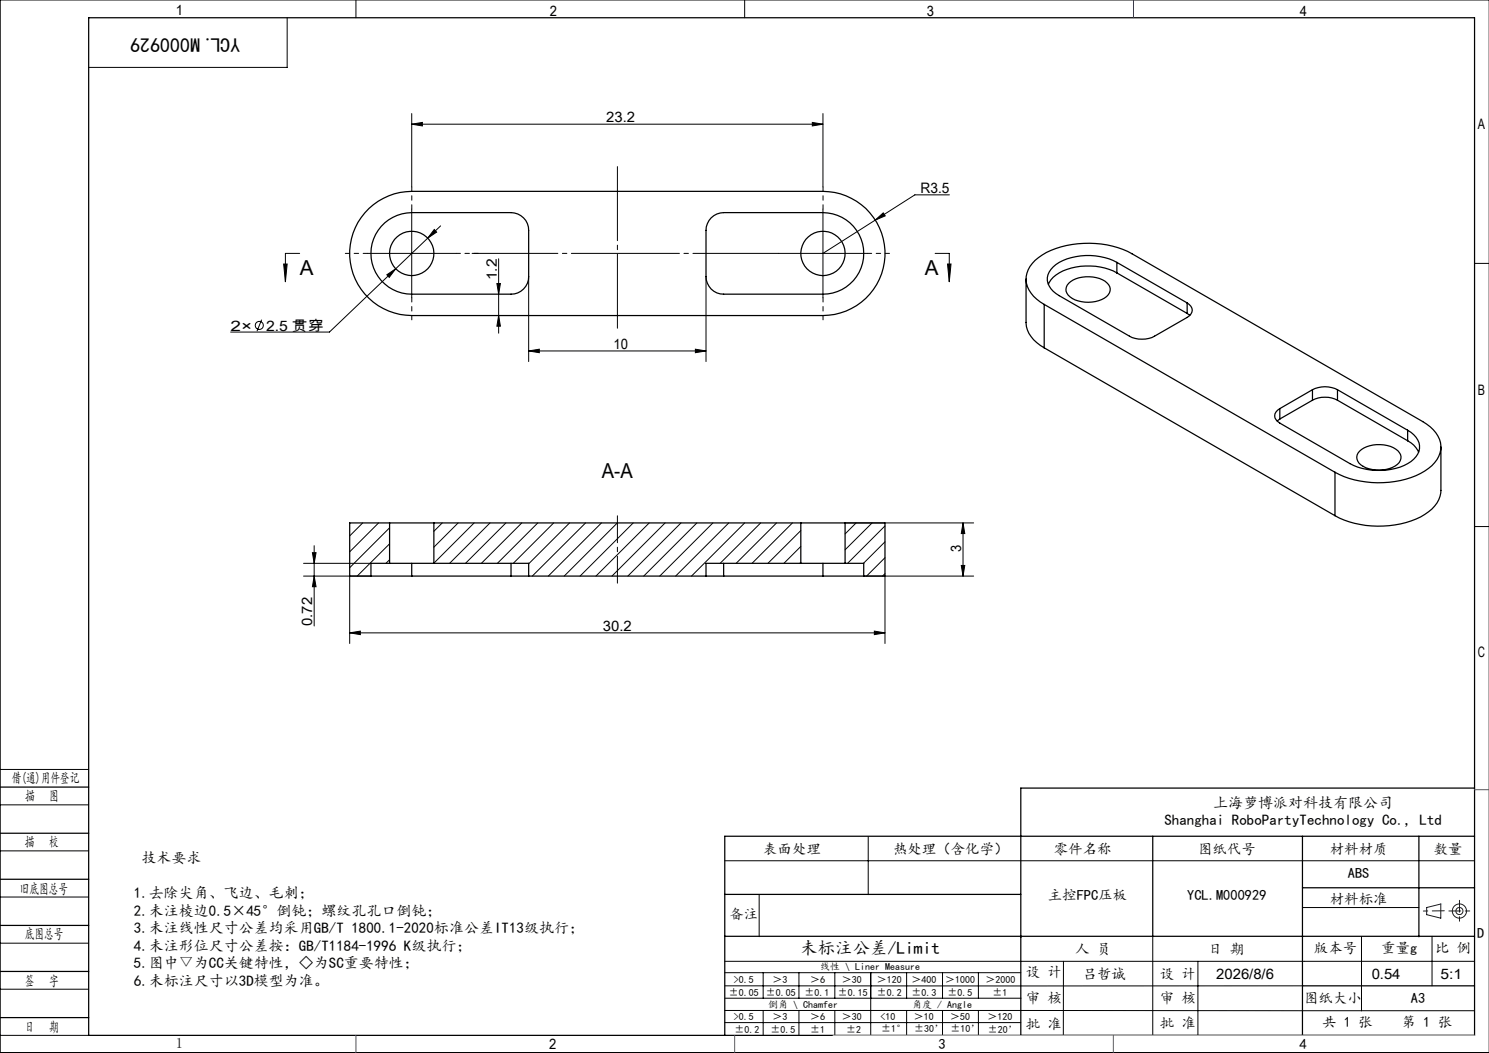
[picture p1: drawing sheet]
<svg xmlns="http://www.w3.org/2000/svg" width="420mm" height="297mm" viewBox="0 0 420 297" stroke-linecap="round" stroke-linejoin="round" font-family="sans-serif">
<g fill="none" stroke="#000" stroke-width=".28">
<path d="M100.4 0v5M210 0v5M420 0h-419.9v297h419.9M81 5v14h-56M116.1 35l3-.5v1zM116.1 32v20.7M116.1 35h116M229.1 34.5l3 .5-3 .5zM232.1 32v20.7M116.1 59v25M232.1 59v25M267.8 55h-9.7l-11.2 7.1"/>
<path d="M80 74.5h1l-.5 5zM84.5 71.5h-4v8M103.6 71.5h25M109.1 77.5l2.5-1.7-1.8 2.4zM122.5 64.7l.7 .8-2.6 1.7zM124.3 63.7l-31.4 30h-27.8M140.2 80h.9l-.4 3zM140.7 73v21M149.1 78v24M199.1 78v24M219.6 71.5h25.1M246.9 62.1l2.2-2.1 .6 .9z"/>
<path d="M246.9 62.1l-14.8 9.4M263.8 71.5h4v8M267.3 74.5h1l-.5 5zM415.9 74.3h4.1M73.8 90.2l-1.3 3.2M140.7 89l.4 3h-.9zM149.1 99l3-.5v1zM149.1 99h50M196.1 98.5l3 .5-3 .5zM85.6 158.9h19M88.1 155.9h1l-.5 3zM88.6 153.9v22.7"/>
<path d="M102.3 147.5l-3.7 3.7M106.8 147.5l-8.2 8.1M109.9 148.9l-11.3 11.2M109.9 153.4l-9.1 9.1M109.9 157.9l-1 1M124.7 147.5l-2.3 2.4M129.2 147.5l-6.8 6.8M133.7 147.5l-11.3 11.4M138.2 147.5l-11.4 11.4M142.7 147.5l-11.4 11.4M147.2 147.5l-11.4 11.4M151.7 147.5l-11.4 11.4"/>
<path d="M156.2 147.5l-11.4 11.4M160.7 147.5l-11.6 11.5M165.2 147.5l-15.1 15M169.7 147.5l-15 15M174.1 147.5l-15 15M178.6 147.5l-15 15M183.1 147.5l-15 15M187.6 147.5l-15 15M192.1 147.5l-15 15M196.6 147.5l-15 15M201.1 147.5l-15 15M205.6 147.5l-15 15"/>
<path d="M210 147.5l-14.9 15M214.6 147.5l-11.5 11.4M219 147.5l-11.4 11.4M223.5 147.5l-11.4 11.4M225.9 149.6l-9.3 9.3M225.9 154.1l-4.8 4.8M225.9 158.6l-.3 .3M238.4 147.5h36.2M241.5 147.5l-3.1 3.1M246 147.5l-7.6 7.6M249.6 148.3l-10.5 10.6M249.6 152.8l-6 6.1"/>
<path d="M249.6 157.3l-5.2 5.2M271.1 159.5h1l-.5 3zM271.6 147.5l.5 3h-1zM271.6 147.5v15M415.9 148.5h4.1M85.6 162.5h19M88.6 162.5l.5 3h-1zM98.6 178.5l3-.5v1zM98.6 162.5v19M98.6 178.5h151M243.6 162.5h31M246.6 178l3 .5-3 .5z"/>
<path d="M249.6 162.5v19M249.6 161.8l-.7 .7M0 217h25M0 227h25M0 240h25M244.9 236v16.3M0 253h25M204.4 242.8h211.5M214.1 252.4v11.8M367.4 256h32.8M0 266h25M0 279h25"/>
<path d="M204.4 271.1h211.5M204.4 278.1h163M204.4 274.4h83.5M215.3 274.4v7.1M225.4 274.4v7.1M235.5 274.4v7.1M245.6 274.4v17.6M255.7 274.4v7.1M265.9 274.4v7.1M276 274.4v7.1M300 271.1l-.1 21M325.2 264.1v27.9"/>
<path d="M337.9 271.1v20.9M384 264.2v20.9M403.9 264.1v14M0 292h25M204.4 285l211.5 .1M204.4 288.4h83.5M204.5 281.5h83.5M215.3 285v7M225.4 285v7M235.5 285v7M255.7 285v7M265.9 285v7"/>
<path d="M276 285v7M287.9 292h128"/>
<circle cx="73.2" cy="91.8" r="1.14"/>
</g>
<g fill="none" stroke="#191924" stroke-width=".28">
<path d="M402.4 256l4-1v4l-4-1z"/>
<circle cx="411.7" cy="257" r="1"/>
<circle cx="411.7" cy="257" r="2"/>
</g>
<path d="M174.2 164.5v-19" fill="none" stroke="#000" stroke-width=".28" stroke-dasharray="30.5 1.3 1.3 1.3" stroke-dashoffset="22.9"/>
<path d="M174.2 92.6v-45.6" fill="none" stroke="#000" stroke-width=".28" stroke-dasharray="30.5 1.3 1.3 1.3" stroke-dashoffset="9.6"/>
<path d="M116.2 59v-6.3M232.2 59v-6.3M103.7 71.5h-6.3M128.7 71.5h6.2M244.7 71.5h6.2M116.2 84v6.2M232.2 84v6.2" fill="none" stroke="#000" stroke-width=".28" stroke-dasharray="30.5 1.3 1.3 1.3" stroke-dashoffset="29.3"/>
<path d="M219.7 71.5h-86.5" fill="none" stroke="#000" stroke-width=".28" stroke-dasharray="30.5 1.3 1.3 1.3" stroke-dashoffset="6.3"/>
<g fill="none" stroke="#000" stroke-width=".35">
<path d="M25 5h390.9v287h-390.9zM104.1 58.8a17.7 17.7 0 0 1 12-4.8h116a17.5 17.5 0 0 1 17.5 17.5 17.5 17.5 0 0 1-17.5 17.5h-116a17.5 17.5 0 0 1-16.2-11 17.5 17.5 0 0 1 4.2-19.2zM107.5 63.8a11.8 11.8 0 0 1 8.6-3.8h28a5 5 0 0 1 5 5v13a4.9 4.9 0 0 1-5 5h-28a11.5 11.5 0 0 1-10.5-6.8 11.5 11.5 0 0 1 1.9-12.4zM200.6 61.5a5 5 0 0 1 3.5-1.5h28a11.5 11.5 0 0 1 11.5 11.5 11.5 11.5 0 0 1-11.5 11.5h-28a4.9 4.9 0 0 1-5-5v-13a5.2 5.2 0 0 1 1.5-3.5zM289.4 78.7v12.2a7.9 7.9 0 0 0 4 6.5l1.1 .7M301.4 79.9a9 9 0 0 1 10.8-.1 2.53 2.53 0 0 1-.7 4.3 9.1 9.1 0 0 1-10.2-.8 2.35 2.35 0 0 1 .1-3.4zM315 74a17.6 17.6 0 0 0-17.1 .6 4.6 4.6 0 0 0-1.5 6.9l2.4 1.9 19.8 11.4a7.8 7.8 0 0 0 7 0l9.3-5.3a2.17 2.17 0 0 0 1.4-2 2.17 2.17 0 0 0-1.4-2.1M315 77a17.6 17.6 0 0 0-17.1 .6 6.1 6.1 0 0 0-2.2 2.6M315 74l19.9 11.4M315 77l19.9 11.4M315 74v3M294.5 85.9a8.6 8.6 0 0 1-5-7.9 9.7 9.7 0 0 1 5.6-6.8 27.6 27.6 0 0 1 24.2 .4l82 47.3a8.6 8.6 0 0 1 5.1 7.9 9.6 9.6 0 0 1-5.7 6.7 27.4 27.4 0 0 1-24.1-.3"/>
<path d="M294.5 85.9l82.1 47.3M294.5 85.9v12.2M294.5 98.1l82.1 47.3M334.9 88.4l.7 .6M334.9 85.4v3M361 115.2a2.17 2.17 0 0 0-1.4 2.1 2.17 2.17 0 0 0 1.4 2l19.8 11.5a17.9 17.9 0 0 0 17.2-.6 4.7 4.7 0 0 0 0-8.2l-.9-.6M361 118.2l-.8 .5M361 115.2v3M370.2 109.9a7.8 7.8 0 0 1 7.1 0M370.2 112.9a7.8 7.8 0 0 1 7.1 0M370.2 109.9l-9.2 5.3M370.2 112.9l-9.2 5.3"/>
<path d="M370.2 109.9v3M377.3 109.9l19.8 11.5M377.3 112.9l19.8 11.4M377.3 109.9v3M376.6 133.2v12.2M383.5 127.3a9 9 0 0 1 10.8-.2 2.56 2.56 0 0 1-.8 4.3 9.1 9.1 0 0 1-10.2-.8 2.35 2.35 0 0 1 .2-3.3zM397.1 124.3a6.7 6.7 0 0 1 3.1 3.2M397.1 121.4v2.9M406.4 126.1v12.2a8.3 8.3 0 0 1-4.5 6.8 27.2 27.2 0 0 1-25.3 .3M109.9 147.5h12.5M109.9 158.9h12.5M109.9 147.5h-11.3v15h6"/>
<path d="M109.9 158.9h-5.3v3.6M109.9 147.5v11.4M116.1 158.9v3.6M122.4 158.9h26.7v3.6M122.4 147.5h103.5M122.4 147.5v11.4M144.1 158.9v3.6M204.1 158.9v3.6M225.9 147.5h12.5M225.9 158.9h12.5M225.9 158.9h-26.8v3.6M225.9 147.5v11.4"/>
<path d="M232.1 158.9v3.6M238.4 147.5v11.4M238.4 158.9h5.2v3.6M238.4 147.5h11.2v15h-6M104.6 162.5h11.5M116.1 162.5h28M144.1 162.5h5M149.1 162.5h50M199.1 162.5h5M204.1 162.5h28M232.1 162.5h11.5M0 222h25"/>
<path d="M0 235h25M325.2 235.9v28.2M367.4 235.9v56.1M400.2 235.9v28.3M415.9 235.9h-211.5v56.1M415.9 222.3h-128v69.7M0 248h25M204.4 252.3h83.5M367.4 250.4h48.5M0 261h25M0 274h25M204.4 264.1h211.5"/>
<path d="M367.4 278.1h48.5M0 287h25"/>
<circle cx="116.1" cy="71.5" r="6.2"/>
<circle cx="232.1" cy="71.5" r="6.3"/>
</g>
<path d="M407.4 256.9l-5.9 .1M408.7 256.9h6M411.7 253.9v6" fill="none" stroke="#191924" stroke-width=".28" stroke-dasharray="6.3 1.3 1.3 1.3" stroke-dashoffset="3"/>
<path d="M235 292h180.9" fill="none" stroke="#c0c0c0" stroke-width=".28"/>
<path d="M319.7 0v5M415.9 222.7h4.1M100.4 292v5M207.2 292v5M314 292v5" fill="none" stroke="#00f" stroke-width=".28"/>
<path d="M406.4 255h.1" fill="none" stroke="#0ff" stroke-width=".28"/>
<g fill="#000">
<path d="M229.1 34.5l3 .5-3 .5zM116.1 35l3-.5v1zM246.6 178l3 .5-3 .5zM98.6 178.5l3-.5v1z"/>
<path d="M246.9 62.1l2.8-1.2-.6-.9zM149.1 99l3-.5v1zM196.1 98.5l3 .5-3 .5zM122.5 64.7l-1.9 2.5 2.6-1.7zM109.1 77.5l.7 .7 1.8-2.4z"/>
<path d="M267.3 74.5h1l-.5 5zM80 74.5h1l-.5 5z"/>
<path d="M140.7 89l.4 3h-.9zM140.2 80h.9l-.4 3zM271.1 159.5h1l-.5 3zM271.6 147.5l.5 3h-1z"/>
<path d="M88.1 155.9h1l-.5 3zM88.6 162.5l.5 3h-1z"/>
</g>
<g font-size="5.8">
<text x="84.5" y="77.6">A</text>
<text x="260.8" y="77.6">A</text>
<text x="169.8" y="134.7">A-A</text>
</g>
<text font-size="5.6" x="67.7" y="10.6" transform="rotate(-180 67.7 10.6)">YCL.M000929</text>
<text font-size="4.9" x="225.7" y="269">未标注公差/Limit</text>
<g font-size="4.2">
<text x="342.2" y="227.9">上海萝博派对科技有限公司</text>
<text x="328.5" y="232.8">Shanghai RoboPartyTechnology Co., Ltd</text>
<text x="39.9" y="243.5">技术要求</text>
<text x="37.8" y="253.4">1.去除尖角、飞边、毛刺；</text>
<text x="37.8" y="258.3">2.未注棱边0.5×45°倒钝；螺纹孔孔口倒钝；</text>
<text x="37.8" y="263.2">3.未注线性尺寸公差均采用GB/T 1800.1-2020标准公差IT13级执行；</text>
<text x="37.8" y="268.2">4.未注形位尺寸公差按：GB/T1184-1996 K级执行；</text>
<text x="37.8" y="273.1">5.图中▽为CC关键特性，◇为SC重要特性；</text>
<text x="37.8" y="278">6.未标注尺寸以3D模型为准。</text>
</g>
<g font-size="4.1">
<text x="49.6" y="4.3">1</text>
<text x="155.1" y="4.6">2</text>
<text x="261.4" y="4.6">3</text>
<text x="366.6" y="4.6">4</text>
<text x="171" y="34.4">23.2</text>
<text x="416.9" y="36.3">A</text>
<text x="259.7" y="54.4">R3.5</text>
<text x="140.1" y="79.1" transform="rotate(-90 140.1 79.1)">1.2</text>
<text x="65.1" y="93.2">2×</text>
<text x="75" y="93.2">2.5 贯穿</text>
<text x="173" y="98.4">10</text>
<text x="416.9" y="111.3">B</text>
<text x="271.1" y="155.6" transform="rotate(-90 271.1 155.6)">3</text>
<text x="88.1" y="176.6" transform="rotate(-90 88.1 176.6)">0.72</text>
<text x="170.1" y="177.9">30.2</text>
<text x="416.9" y="185.3">C</text>
<text x="3.3" y="220.9">借(通)用件登记</text>
<text x="7.1" y="226">描</text>
<text x="13.9" y="226">图</text>
<text x="7" y="238.9">描</text>
<text x="13.8" y="238.9">校</text>
<text x="215.3" y="240.8">表面处理</text>
<text x="251.9" y="240.8">热处理（含化学）</text>
<text x="297.3" y="240.8">零件名称</text>
<text x="337.9" y="240.8">图纸代号</text>
<text x="375.1" y="240.8">材料材质</text>
<text x="404.4" y="240.8">数量</text>
<text x="380.2" y="247.7">ABS</text>
<text x="5.6" y="252">旧底图总号</text>
<text x="295.6" y="253.7">主控FPC压板</text>
<text x="334.9" y="253.7">YCL.M000929</text>
<text x="375.1" y="254.9">材料标准</text>
<text x="205.7" y="259.3">备注</text>
<text x="7" y="265">底图总号</text>
<text x="303.3" y="269">人 员</text>
<text x="340.8" y="269">日 期</text>
<text x="370.6" y="268.7">版本号</text>
<text x="389.6" y="268.7">重量g</text>
<text x="404.8" y="268.7">比 例</text>
<text x="416.7" y="264.6">D</text>
<text x="289.3" y="275.5">设 计</text>
<text x="7" y="278">签</text>
<text x="13.8" y="278">字</text>
<text x="305.4" y="276">吕哲诚</text>
<text x="327.2" y="276">设 计</text>
<text x="343.1" y="276">2026/8/6</text>
<text x="386.9" y="276">0.54</text>
<text x="406.3" y="276">5:1</text>
<text x="289.3" y="283">审 核</text>
<text x="327.2" y="282.9">审 核</text>
<text x="367.8" y="282.9">图纸大小</text>
<text x="397.9" y="283">A3</text>
<text x="7" y="291">日</text>
<text x="13.8" y="291">期</text>
<text x="289.3" y="290.1">批 准</text>
<text x="327.2" y="290">批 准</text>
<text x="373" y="289.8">共 1 张</text>
<text x="395.4" y="289.8">第 1 张</text>
<text x="49.6" y="295.6">1</text>
<text x="154.9" y="296">2</text>
<text x="264.7" y="296">3</text>
<text x="366.6" y="296">4</text>
</g>
<g font-size="2.8">
<text x="231.3" y="273.6">线性 \ Liner Measure</text>
<text x="205.6" y="280.8">±0.05</text>
<text x="207" y="277.2">&gt;0.5</text>
<text x="216" y="280.8">±0.05</text>
<text x="217.9" y="277.2">＞3</text>
<text x="227" y="280.8">±0.1</text>
<text x="228.5" y="277.2">＞6</text>
<text x="236.3" y="280.8">±0.15</text>
<text x="237.5" y="277.2">＞30</text>
<text x="247.4" y="277.2">＞120</text>
<text x="247.4" y="280.8">±0.2</text>
<text x="257.1" y="277.2">＞400</text>
<text x="257.1" y="280.8">±0.3</text>
<text x="266.6" y="277.2">＞1000</text>
<text x="267.3" y="280.8">±0.5</text>
<text x="278" y="277.2">＞2000</text>
<text x="279.9" y="280.8">±1</text>
<text x="207" y="287.8">&gt;0.5</text>
<text x="216.6" y="284.3">倒角 \ Chamfer</text>
<text x="217.9" y="287.8">＞3</text>
<text x="228.5" y="287.8">＞6</text>
<text x="237.5" y="287.8">＞30</text>
<text x="248.4" y="287.8">&lt;10</text>
<text x="257.3" y="284.3">角度 / Angle</text>
<text x="257.8" y="287.8">＞10</text>
<text x="268" y="287.8">＞50</text>
<text x="278.5" y="287.8">＞120</text>
<text x="207.1" y="291.3">±0.2</text>
<text x="217.3" y="291.3">±0.5</text>
<text x="228.5" y="291.3">±1</text>
<text x="238.7" y="291.3">±2</text>
<text x="248.6" y="291.1">±1°</text>
<text x="257.8" y="291.1">±30’</text>
<text x="268.1" y="291.1">±10’</text>
<text x="278.6" y="291.2">±20’</text>
</g>
</svg>
